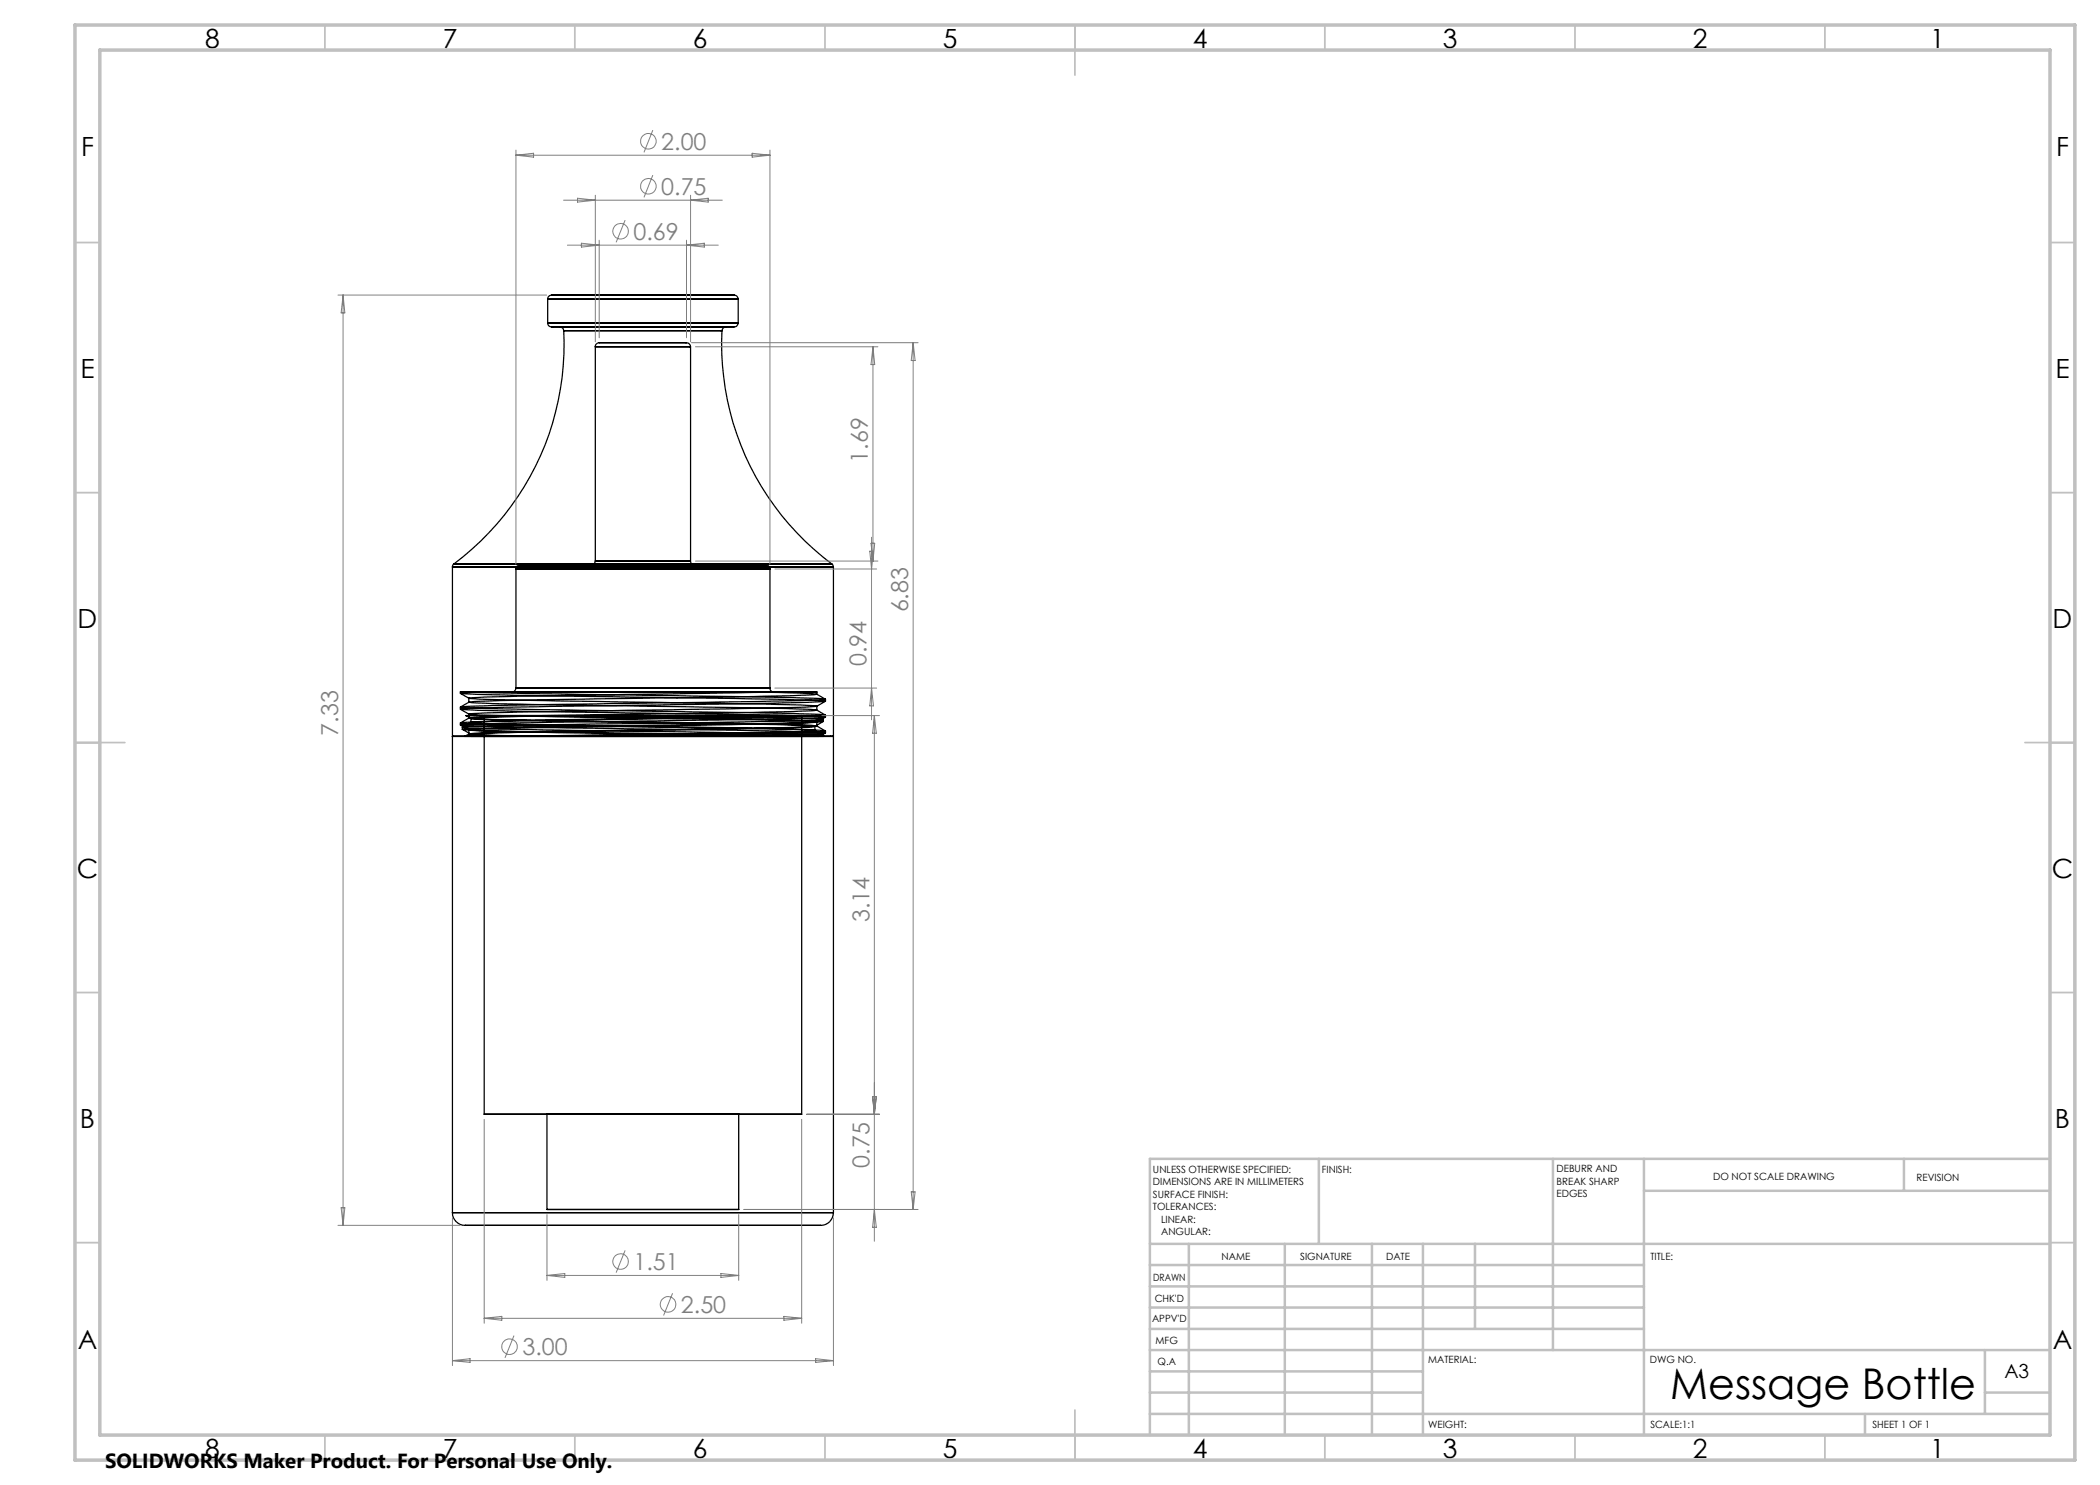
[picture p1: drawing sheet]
<svg xmlns="http://www.w3.org/2000/svg" width="420mm" height="297mm" viewBox="0 0 420 297" stroke-linecap="round" stroke-linejoin="round" font-family="sans-serif">
<g fill="none" stroke="#000" stroke-width=".25">
<path d="M109.5 59.8h38.1zM110.3 59a.78 .78 0 0 0-.8 .8v4.8a.73 .73 0 0 0 .8 .8M110.3 59h36.5zM146.8 59a.85 .85 0 0 1 .8 .8v4.8a.78 .78 0 0 1-.8 .8M109.5 64.6h38.1zM110.3 65.4h36.5zM111.9 65.4a.85 .85 0 0 1 .8 .7 55.2 55.2 0 0 1-22.1 47l-.1 129.4M111.9 65.4h33.3zM112.7 66.1h31.7zM119.1 69.4h19zM119.8 68.5a.78 .78 0 0 0-.7 .9v42.8a.78 .78 0 0 1-.8 .8M119.8 68.5h17.5z"/>
<path d="M137.3 68.5a.85 .85 0 0 1 .8 .9v42.8a.73 .73 0 0 0 .8 .8M145.2 65.4a.85 .85 0 0 0-.8 .7 54.9 54.9 0 0 0 22.1 46.9l.2 .4v129.1a2.53 2.53 0 0 1-2.6 2.6M90.5 113.4h76.2zM90.8 112.8h75.5zM103.2 113.8h50.8zM104 113a.78 .78 0 0 0-.8 .8v23.8a.78 .78 0 0 1-.8 .8M104 113h49.2zM118.3 113h20.6zM119.1 112.2h19zM153.2 113a.85 .85 0 0 1 .8 .8v23.8a.73 .73 0 0 0 .8 .8M92.1 138.4v.3l1.7 1M93.7 138.4h-1.6h4.1"/>
<path d="M93.7 138.4l11.6 .3 26.7 .4a778 778 0 0 1 33.1 .7 1058.1 1058.1 0 0 1-43.2 .9 579.7 579.7 0 0 0-29.8 .7 1052.5 1052.5 0 0 0 43.1 .9 584.4 584.4 0 0 1 29.9 .7 1058.1 1058.1 0 0 1-43.2 .9 579.7 579.7 0 0 0-29.8 .7 1052.5 1052.5 0 0 0 43.1 .9 584.4 584.4 0 0 1 29.9 .7 1058.1 1058.1 0 0 1-43.2 .9l-14.4 .2M93.7 138.4h57.1M93.8 139.6v.8M96.2 138.4l-4.1 .2a710.8 710.8 0 0 0 33.5 .8l6.4 .1a778 778 0 0 1 33.1 .7 772.2 772.2 0 0 1-36.8 .8l-3.2 .1a772.7 772.7 0 0 0-33 .7 710.8 710.8 0 0 0 33.5 .8l6.4 .1a778 778 0 0 1 33.1 .7 772.2 772.2 0 0 1-36.8 .8h-3.2a772.7 772.7 0 0 0-33 .8 710.8 710.8 0 0 0 33.5 .8h6.4a778 778 0 0 1 33.1 .8 628.4 628.4 0 0 1-30.4 .7M96.2 138.4h59.1M102.4 138.4h52.4zM103.2 137.6h50.8zM150.8 138.4l8.8 .2 3.8 .2a959.3 959.3 0 0 1-41.2 .9 527.3 527.3 0 0 0-28.4 .7 959.3 959.3 0 0 0 41.1 .9 527.3 527.3 0 0 1 28.5 .7 959.3 959.3 0 0 1-41.2 .9 527.3 527.3 0 0 0-28.4 .7 959.3 959.3 0 0 0 41.1 .9 527.3 527.3 0 0 1 28.5 .7 959.3 959.3 0 0 1-41.2 .9 527.3 527.3 0 0 0-28.4 .7l4.7 .3 11.6 .2M150.8 138.4h12.6h-8.1M155.3 138.4l-30 .5a610.5 610.5 0 0 0-31.5 .8 1639.6 1639.6 0 0 0 49.7 .9l16.7 .4 3.2 .2a1237.8 1237.8 0 0 1-44.2 1l-22.3 .4-3.1 .2a1639.6 1639.6 0 0 0 49.7 1l16.7 .4 3.2 .2a1237.8 1237.8 0 0 1-44.2 .9l-22.3 .5-3.1 .2a1639.6 1639.6 0 0 0 49.7 1l14.5 .3M163.4 138.4v.4l1.7 1M165.1 139.8v.4"/>
<path d="M90.5 147.3h76.2zM92.1 141.8l1.7 1M92.5 145.5v.4l1.7 1v.4M93.2 143.1l1 .6v.8M93.8 146v.8M93.8 142.8v.8M93.8 143.6l-1.7 1v.4l1.7 1M93.8 140.4l-1.7 1v.4M93.8 146.8l-.9 .5M94.2 144.5l-1.7 .9M96.8 143.1h63.5zM96.8 143.1v79.7"/>
<path d="M102.4 147.3h58.4M102.4 147.3h-8.2h12M103.9 143.1h25.8M103.9 143.1h-10.7h21.2M103.9 143.1l21.2 .3a1113.1 1113.1 0 0 1 39.4 .8l.2 .1a847.6 847.6 0 0 1-36.2 .8 881.1 881.1 0 0 0-36 .8 818.6 818.6 0 0 0 36.1 .7l34.3 .7M106.2 147.3h56.7M107.5 147.3h27.2M107.5 147.3h-14.6h17.2M110.1 147.3h47.9M114.4 143.1h45.5M114.4 143.1l-17.7 .4-2.5 .2a818.2 818.2 0 0 0 34.4 .8 765.3 765.3 0 0 1 34.4 .8 823.9 823.9 0 0 1-34.5 .8h-3.3a647.7 647.7 0 0 0-31 .8l2.6 .2 9.4 .2M129.7 143.1a820.2 820.2 0 0 1 35 .8 1363.5 1363.5 0 0 1-46.7 .9l-19.5 .4-6 .3a1492.6 1492.6 0 0 0 47.4 .9l18.7 .4 6.1 .3-3.9 .2"/>
<path d="M129.7 143.1h33.6h-3.4M134.7 147.3h29.2h-5.9M159.9 143.1l-55.7 1-8.5 .2-1.5 .2a1235.8 1235.8 0 0 0 44.5 .9l18.5 .4 5.8 .3h-.2a2396.5 2396.5 0 0 1-56.1 1.1l-4.3 .1M160.3 143.1v79.7M160.8 147.3h3.9h-1.8M162.9 146l1.8 1v.3M163 145.3v.8M163.3 143.1l1.4 .8M163.4 141.2v.8l1.7 1M164.7 143.9v.4l-1.8 1M165.1 140.3l-1.7 .9M165.1 146.6l-1.2 .7"/>
<path d="M165.1 143.4l-1.7 1v.8l1.7 1M165.1 143v.4M165.1 146.2v.4M96.8 222.8h63.5zM109.4 222.8h38.3zM109.4 222.8v19.1M147.7 222.8v19.1M90.5 242.5a2.53 2.53 0 0 0 2.5 2.6M90.5 242.5h76.2zM93 245.1h71.1zM109.4 241.9h38.3z"/>
</g>
<g fill="none" stroke="#808080" stroke-width=".2">
<path d="M103.2 30v82.8M103.2 31h50.8M103.2 31l3.5-.3v.7zM115.5 39.6l3.6 .4-3.6 .4zM119.1 39v29.4M130.6 35l-1.8 4.5M130.6 26l-1.8 4.5M138.1 39v29.4M150.4 30.7l3.6 .3-3.6 .4zM154 30v82.8M67.6 59h41.7M68.6 59v186.1"/>
<path d="M68.6 59l.4 3.6h-.8zM112.7 40h31.8M113.5 49h30.2M116.3 48.6l3.5 .4-3.5 .4zM119.8 48v19.6M125 44l-1.8 4.5M137.3 48v19.6M137.3 49l3.6-.4v.8zM138.1 40l3.5-.4v.8zM138.3 68.5h45.3M139.1 69.4h36.5M174.6 69.4v42.8"/>
<path d="M174.6 69.4l.3 3.5h-.7zM182.6 68.5v173.4M182.6 68.5l.4 3.6h-.8zM139.1 112.2h36.5M155 113.8h20.3M174 110.2h.7l-.4 3.6zM174.2 108.7h.7l-.3 3.5zM174.3 107.5v36.5M155 137.6h20.3M174.3 137.6l.4 3.6h-.7zM164.4 143.1h11.5M174.9 143.1v105.1"/>
<path d="M174.9 143.1l.4 3.5h-.8zM174.5 219.3h.8l-.4 3.5zM96.8 223.9v40.8M160.3 223.9v40.8M161.3 222.8h14.6M182.2 238.4h.8l-.4 3.5zM67.6 245.1h24.4M68.2 241.5h.8l-.4 3.6zM90.5 243.6v29.5M109.4 242.9v13.2M109.4 255.1h38.3M109.4 255.1l3.6-.4v.8z"/>
<path d="M125 250.1l-1.8 4.4M134.5 258.7l-1.8 4.4M144.2 254.7l3.5 .4-3.5 .4zM147.7 242.9v13.2M148.8 241.9h34.8M166.7 243.6v29.5M174.9 241.9l.4 3.6h-.8zM90.5 272.1h76.2M90.5 272.1l3.5-.4v.8zM96.8 263.7h63.5M96.8 263.7l3.6-.4v.8zM102.8 267.1l-1.8 4.5"/>
<path d="M156.8 263.3l3.5 .4-3.5 .4zM163.1 271.7l3.6 .4-3.6 .4z"/>
<circle cx="129.7" cy="37.3" r="1.56"/>
<circle cx="129.7" cy="28.2" r="1.55"/>
<circle cx="124.1" cy="46.3" r="1.56"/>
<circle cx="124.1" cy="252.3" r="1.56"/>
<circle cx="101.9" cy="269.3" r="1.55"/>
<circle cx="133.6" cy="260.9" r="1.56"/>
</g>
<g fill="none" stroke="#c0c0c0" stroke-width=".35">
<path d="M65 5v5M115 5v5M165 5v5M215 5v10M265 5v5M315 5v5M365 5v5M15 48.5h5M410 48.5h5M15 98.5h5M410 98.5h5M15 148.5h10"/>
<path d="M405 148.5h10M15 198.5h5M410 198.5h5M15 248.5h5M410 248.5h5M65 287v5M115 287v5M165 287v5M215 282v10M265 287v5M315 287v5M365 287v5"/>
</g>
<g fill="none" stroke="#c0c0c0" stroke-width=".5">
<path d="M263.8 231.8v17M310.6 231.8v38.2M328.8 231.8v55.2M328.8 238.2h81.2M380.8 231.8v6.4M410 231.8h-180v55.2M230 248.8h180M230 257.3h98.8M230 253h98.8M237.8 248.8v38.2M257 248.8v38.2M274.4 248.8v38.2"/>
<path d="M284.6 248.8v38.2M295 248.8v17M230 265.8h98.8M230 261.5h98.8M230 278.5h54.6M230 274.3h54.6M230 270h180M397 278.5h13M397 270v12.8M230 282.8h180M373 282.8v4.2"/>
</g>
<path d="M15 5h400v287h-400zM20 10h390v277h-390z" fill="none" stroke="#c0c0c0" stroke-width=".7"/>
<text font-size="8.5" x="334.1" y="279.7">Message Bottle</text>
<g font-size="5.3">
<text x="41" y="9.5">8</text>
<text x="88.5" y="9.5">7</text>
<text x="138.5" y="9.5">6</text>
<text x="188.5" y="9.5">5</text>
<text x="238.5" y="9.5">4</text>
<text x="288.5" y="9.5">3</text>
<text x="338.5" y="9.5">2</text>
<text x="386" y="9.5">1</text>
<text x="16.2" y="31.3">F</text>
<text x="411.2" y="31.3">F</text>
<text x="16.1" y="75.5">E</text>
<text x="411.1" y="75.5">E</text>
<text x="15.5" y="125.5">D</text>
<text x="410.5" y="125.5">D</text>
<text x="15.4" y="175.5">C</text>
<text x="410.4" y="175.5">C</text>
<text x="16" y="225.5">B</text>
<text x="411" y="225.5">B</text>
<text x="15.5" y="269.8">A</text>
<text x="410.5" y="269.8">A</text>
<text x="41" y="291.5">8</text>
<text x="88.5" y="291.5">7</text>
<text x="138.5" y="291.5">6</text>
<text x="188.5" y="291.5">5</text>
<text x="238.5" y="291.5">4</text>
<text x="288.5" y="291.5">3</text>
<text x="338.5" y="291.5">2</text>
<text x="386" y="291.5">1</text>
</g>
<g font-size="4.7" fill="#808080">
<text x="132.3" y="29.9">2.00</text>
<text x="132.3" y="39">0.75</text>
<text x="126.7" y="47.9">0.69</text>
<text x="173.6" y="92.5" transform="rotate(-90 173.6 92.5)">1.69</text>
<text x="181.6" y="122.5" transform="rotate(-90 181.6 122.5)">6.83</text>
<text x="173.3" y="133.2" transform="rotate(-90 173.3 133.2)">0.94</text>
<text x="67.6" y="147.2" transform="rotate(-90 67.6 147.2)">7.33</text>
<text x="173.9" y="184.5" transform="rotate(-90 173.9 184.5)">3.14</text>
<text x="173.9" y="233.6" transform="rotate(-90 173.9 233.6)">0.75</text>
<text x="126.7" y="254">1.51</text>
<text x="136.2" y="262.6">2.50</text>
<text x="104.5" y="271">3.00</text>
</g>
<text font-size="4.1" x="21" y="293.7">SOLIDWORKS Maker Product. For Personal Use Only.</text>
<text font-size="3.9" x="400.9" y="275.5">A3</text>
<g font-size="2">
<text x="230.6" y="234.6">UNLESS OTHERWISE SPECIFIED:</text>
<text x="230.6" y="237.1">DIMENSIONS ARE IN MILLIMETERS</text>
<text x="230.6" y="239.6">SURFACE FINISH:</text>
<text x="264.4" y="234.6">FINISH:</text>
<text x="311.3" y="234.5">DEBURR AND</text>
<text x="311.3" y="237">BREAK SHARP</text>
<text x="311.3" y="239.5">EDGES</text>
<text x="342.6" y="236">DO NOT SCALE DRAWING</text>
<text x="383.3" y="236.2">REVISION</text>
<text x="230.6" y="242.1">TOLERANCES:</text>
<text x="232.2" y="244.6">LINEAR:</text>
<text x="232.2" y="247.1">ANGULAR:</text>
<text x="244.3" y="252">NAME</text>
<text x="260" y="251.9">SIGNATURE</text>
<text x="277.2" y="251.9">DATE</text>
<text x="330.1" y="251.9">TITLE:</text>
<text x="230.6" y="256.1">DRAWN</text>
<text x="230.9" y="260.3">CHK'D</text>
<text x="230.4" y="264.4">APPV'D</text>
<text x="231.1" y="268.8">MFG</text>
<text x="231.5" y="273">Q.A</text>
<text x="285.6" y="272.5">MATERIAL:</text>
<text x="330" y="272.5">DWG NO.</text>
<text x="285.6" y="285.5">WEIGHT:</text>
<text x="330.1" y="285.6">SCALE:1:1</text>
<text x="374.5" y="285.6">SHEET 1 OF 1</text>
</g>
</svg>
